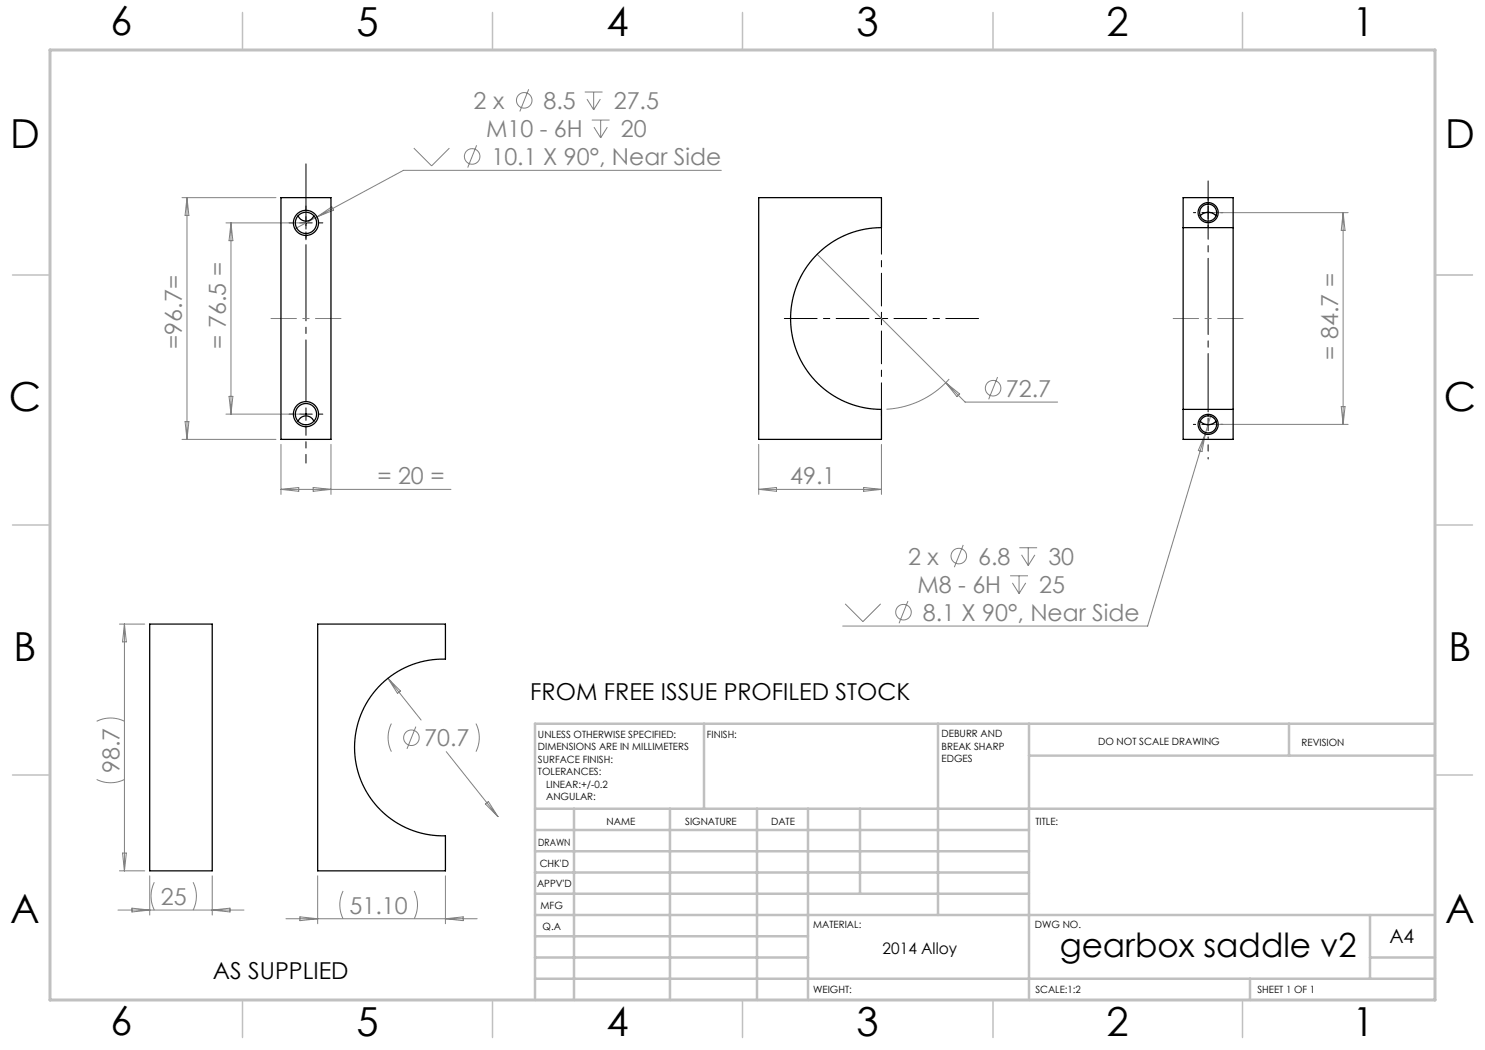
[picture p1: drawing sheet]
<svg xmlns="http://www.w3.org/2000/svg" width="297mm" height="210mm" viewBox="0 0 297 210" stroke-linecap="round" stroke-linejoin="round" font-family="sans-serif">
<g fill="none" stroke="#808080" stroke-width=".2">
<path d="M105.7 17.8l-1.7 4.5M117 18.4h3.5M117.4 19.8l1.3 2.2M118.7 18.4v3.6M120.1 19.8l-1.4 2.2M36.4 39.5h18.8M37.4 39.5v48.4M37.4 39.5l.4 3.6h-.8zM82.8 29.6l3.5 3.6 3.6-3.6M95.3 29.1l-1.8 4.4M118.4 24h3.5M118.8 25.4l1.3 2.2"/>
<path d="M120.1 24v3.6M121.5 25.4l-1.4 2.2M144.3 34.1h-63.6l-21.7 11.7M45.2 44.6h15M46.2 44.6v38.2M46.2 44.6l.4 3.5h-.8zM63.4 43.4l3-2 .3 .6zM163.4 50.9l29.6 29.5h18.5M242.6 42.5h27M268.6 42.5v42.4M268.6 42.5l.4 3.6h-.8zM45.8 79.3h.8l-.4 3.5z"/>
<path d="M189.1 76.5l2.8 2.3-.5 .5zM189.8 75.8a18.2 18.2 0 0 1-12.5 6.1M199.5 75.4l-1.8 4.5M36.4 87.9h18.8M37 84.3h.8l-.4 3.6zM45.2 82.8h15M56.2 88.9v10M56.2 97.9h34M56.2 97.9l3.5-.4v.8zM62.6 97.5l3.6 .4-3.6 .4zM66.2 88.9v10M151.7 97.9h24.6"/>
<path d="M151.7 88.9v10M151.7 97.9l3.6-.4v.8zM172.7 97.5l3.6 .4-3.6 .4zM176.3 88.9v10M241 86.8l-11.5 38.4h-61M241 86.8l-.6 3.5-.7-.2zM242.2 83l-1.2 3.8M242.6 84.9h27M268.2 81.3h.8l-.4 3.6zM192.6 109l-1.7 4.4M202 115.2h3.6M202.5 116.6l1.3 2.1"/>
<path d="M203.8 115.2v3.5M203.9 109.5h3.5M204.3 111l1.3 2.1M205.1 116.6l-1.3 2.1M205.6 109.5v3.6M207 111l-1.4 2.1M23.9 124.8h5M24.9 124.8v49.4M24.9 124.8l.4 3.6h-.8zM77.6 135.7l6.6 8.3M77.6 135.7l2.5 2.5-.6 .5zM169 120.8l3.6 3.5 3.5-3.5"/>
<path d="M181.6 120.2l-1.8 4.5M19.3 155.9a6.2 6.2 0 0 0 5.6 0M19.3 144.3a6.2 6.2 0 0 1 5.6 0M78.3 144.7a6.3 6.3 0 0 0 0 5.6M83.2 145.3l-1.8 4.5M89.2 150.3l10.4 13M95.2 144.7a6.3 6.3 0 0 1 0 5.6M23.9 174.2h5M24.5 170.6h.8l-.4 3.6zM29.9 175.2v7.8M30.9 176.5a6.2 6.2 0 0 0 0 5.5M38.6 176.5a6.2 6.2 0 0 1 0 5.5"/>
<path d="M42.4 175.2v7.8M63.5 175.2v9.6M68.6 178.2a6.2 6.2 0 0 0 0 5.6M82.8 178.2a6.2 6.2 0 0 1 0 5.6M89.1 175.2v9.6M97.1 160.8l.6-.5 1.9 3zM23.6 182h25.2M26.4 181.6l3.5 .4-3.5 .4zM42.4 182l3.6-.4v.8zM57.2 183.8h38.2M60 183.4l3.5 .4-3.5 .3zM89.1 183.8l3.5-.4v.7z"/>
<circle cx="94.4" cy="31.3" r="1.56"/>
<circle cx="104.8" cy="20.1" r="1.56"/>
<circle cx="198.6" cy="77.6" r="1.56"/>
<circle cx="191.8" cy="111.2" r="1.56"/>
<circle cx="180.7" cy="122.4" r="1.56"/>
<circle cx="82.3" cy="147.6" r="1.56"/>
</g>
<path d="M173.8 63.7h-16.9M176.3 61.2v-16.9M176.3 66.2v16.9M178.8 63.7h16.9" fill="none" stroke="#000" stroke-width=".2" stroke-dasharray="15.2 1.3 1.3 1.3" stroke-dashoffset="8.7"/>
<path d="M58.7 44.6h-.9M61.2 42.1v-.9M61.2 47.1v.9M63.7 44.6h.9M239.1 42.5h-.4M241.6 40v-.4M241.6 45v.5M244.1 42.5h.5M58.7 82.8h-.9M63.7 82.8h.9M239.1 84.9h-.4M244.1 84.9h.5" fill="none" stroke="#000" stroke-width=".2" stroke-dasharray="15.2 1.3 1.3 1.3"/>
<path d="M61.2 80.3v-47.5" fill="none" stroke="#000" stroke-width=".2" stroke-dasharray="15.2 1.3 1.3 1.3" stroke-dashoffset="2.9"/>
<path d="M61.2 85.3v7.3" fill="none" stroke="#000" stroke-width=".2" stroke-dasharray="15.2 1.3 1.3 1.3" stroke-dashoffset="13.5"/>
<path d="M241.6 82.4v-46.2" fill="none" stroke="#000" stroke-width=".2" stroke-dasharray="15.2 1.3 1.3 1.3" stroke-dashoffset="3.6"/>
<path d="M241.6 87.4v4.4" fill="none" stroke="#000" stroke-width=".2" stroke-dasharray="15.2 1.3 1.3 1.3" stroke-dashoffset="14.9"/>
<path d="M59.9 44.6h2.5M61.2 43.3v2.5M240.4 42.5h2.5M241.6 41.3v2.5M175 63.7h2.5M176.3 62.5v2.5M59.9 82.8h2.5M61.2 81.6v2.5M240.4 84.9h2.5M241.6 83.6v2.5" fill="none" stroke="#000" stroke-width=".2"/>
<path d="M68.2 63.7h-14M234.6 63.7h14" fill="none" stroke="#808080" stroke-width=".2" stroke-dasharray="15.2 1.3 1.3 1.3" stroke-dashoffset="10.1"/>
<path d="M287 55h7.5M287 144.8v55.2h-187.2" fill="none" stroke="#c0c0c0" stroke-width=".2"/>
<g fill="none" stroke="#c0c0c0" stroke-width=".5">
<path d="M140.8 144.8v17M187.6 144.8v38.2M205.8 144.8v55.2M205.8 151.1h81.2M257.8 144.8v6.3M287 144.8h-180v55.2M107 161.8h180M107 178.8h98.8M107 174.5h98.8M107 170.3h98.8M107 166h98.8M114.8 161.8v38.2"/>
<path d="M134 161.8v38.2M151.4 161.8v38.2M161.6 161.8v38.2M172 161.8v17M107 195.8h180M107 191.5h54.6M107 187.3h54.6M107 183h180M250 195.8v4.2M274 191.5h13M274 183v12.8"/>
</g>
<g fill="none" stroke="#c0c0c0" stroke-width=".3">
<path d="M48.5 2.5v7.5M98.5 2.5v7.5M148.5 2.5v7.5M198.6 2.5v7.5M248.5 2.5v7.5M2.5 55h7.5M287 55h7.5M2.5 105h7.5M287 105h7.5M2.5 155h7.5M287 155h7.5M48.5 200v7.5"/>
<path d="M98.5 200v7.5M148.5 200v7.5M198.6 200v7.5M248.5 200v7.5"/>
</g>
<path d="M10 10h277v190h-277z" fill="none" stroke="#c0c0c0" stroke-width=".6"/>
<g fill="none" stroke="#000" stroke-width=".25">
<path d="M56.2 39.5h10v48.4h-10zM151.7 39.5h24.6v6a18.2 18.2 0 0 0-18.2 18.2 18.2 18.2 0 0 0 18.2 18.2v6h-24.6zM59.6 43.2a1.7 1.7 0 0 0 1.6 1 1.7 1.7 0 0 0 1.6-1M236.6 45.5v36.4M236.6 45.5v-6h10v6M236.6 45.5h10M240 43.2a2.12 2.12 0 0 1 3.2 0M246.6 45.5v36.4M59.6 84.2a1.7 1.7 0 0 1 1.6-1 1.7 1.7 0 0 1 1.6 1M236.6 81.9v6h10v-6M236.6 81.9h10M240 84.2a2.12 2.12 0 0 0 3.2 0"/>
<path d="M29.9 124.8h12.5v49.4h-12.5zM63.5 124.8h25.6v7a17.7 17.7 0 0 0-18.2 17.7 17.7 17.7 0 0 0 18.2 17.7v7h-25.6z"/>
<circle cx="61.2" cy="44.6" r="2.51"/>
<circle cx="61.2" cy="44.6" r="2.13"/>
<circle cx="241.6" cy="42.5" r="1.7"/>
<circle cx="241.6" cy="42.5" r="2.01"/>
<circle cx="61.2" cy="82.8" r="2.51"/>
<circle cx="61.2" cy="82.8" r="2.12"/>
<circle cx="241.6" cy="84.9" r="1.7"/>
<circle cx="241.6" cy="84.9" r="2.01"/>
</g>
<g font-size="8">
<text x="22.1" y="7.1">6</text>
<text x="71.3" y="7.1">5</text>
<text x="121.3" y="7.1">4</text>
<text x="171.3" y="7.1">3</text>
<text x="221.3" y="7.1">2</text>
<text x="270.5" y="7.1">1</text>
<text x="2" y="29.7">D</text>
<text x="289" y="29.7">D</text>
<text x="1.8" y="82.2">C</text>
<text x="288.8" y="82.2">C</text>
<text x="2.7" y="132.2">B</text>
<text x="289.7" y="132.2">B</text>
<text x="2" y="184.6">A</text>
<text x="289" y="184.6">A</text>
<text x="22.1" y="207.1">6</text>
<text x="71.3" y="207.1">5</text>
<text x="121.3" y="207.1">4</text>
<text x="171.3" y="207.1">3</text>
<text x="221.3" y="207.1">2</text>
<text x="270.5" y="207.1">1</text>
</g>
<text font-size="6.7" x="211.9" y="191.4">gearbox saddle v2</text>
<g font-size="4.7" fill="#808080">
<text x="94.7" y="21.8">2 x</text>
<text x="108.7" y="21.8">8.5</text>
<text x="122.8" y="21.8">27.5</text>
<text x="97.2" y="27.4">M10 - 6H</text>
<text x="124.2" y="27.4">20</text>
<text x="98.3" y="33">10.1 X 90°, Near Side</text>
<text x="36.4" y="69.7" transform="rotate(-90 36.4 69.7)">=96.7=</text>
<text x="45.2" y="69.7" transform="rotate(-90 45.2 69.7)">= 76.5 =</text>
<text x="267.6" y="71.9" transform="rotate(-90 267.6 71.9)">= 84.7 =</text>
<text x="201.2" y="79.4">72.7</text>
<text x="75.5" y="96.9">= 20 =</text>
<text x="158" y="96.9">49.1</text>
<text x="181.6" y="112.9">2 x</text>
<text x="195.6" y="112.9">6.8</text>
<text x="209.7" y="112.9">30</text>
<text x="183.5" y="118.5">M8 - 6H</text>
<text x="207.8" y="118.5">25</text>
<text x="184.6" y="124.1">8.1 X 90°, Near Side</text>
<text x="84.8" y="149.3">70.7</text>
<text x="23.9" y="154.6" transform="rotate(-90 23.9 154.6)">98.7</text>
<text x="32.2" y="181">25</text>
<text x="69.9" y="182.7">51.10</text>
</g>
<g font-size="4.7">
<text x="106.1" y="140">FROM FREE ISSUE PROFILED STOCK</text>
<text x="42.6" y="195.8">AS SUPPLIED</text>
</g>
<text font-size="3.9" x="277.9" y="188.5">A4</text>
<text font-size="3.2" x="176.5" y="190.9">2014 Alloy</text>
<g font-size="2">
<text x="107.6" y="147.6">UNLESS OTHERWISE SPECIFIED:</text>
<text x="141.4" y="147.6">FINISH:</text>
<text x="188.3" y="147.5">DEBURR AND</text>
<text x="188.3" y="150">BREAK SHARP</text>
<text x="219.6" y="149">DO NOT SCALE DRAWING</text>
<text x="260.3" y="149.2">REVISION</text>
<text x="107.6" y="150.1">DIMENSIONS ARE IN MILLIMETERS</text>
<text x="107.6" y="152.6">SURFACE FINISH:</text>
<text x="107.6" y="155.1">TOLERANCES:</text>
<text x="188.3" y="152.5">EDGES</text>
<text x="109.2" y="157.6">LINEAR:+/-0.2</text>
<text x="109.2" y="160.1">ANGULAR:</text>
<text x="121.3" y="165">NAME</text>
<text x="137" y="164.9">SIGNATURE</text>
<text x="154.2" y="164.9">DATE</text>
<text x="207.1" y="164.9">TITLE:</text>
<text x="107.6" y="169.1">DRAWN</text>
<text x="107.9" y="173.3">CHK'D</text>
<text x="107.4" y="177.4">APPV'D</text>
<text x="108.1" y="181.8">MFG</text>
<text x="108.5" y="186">Q.A</text>
<text x="162.6" y="185.5">MATERIAL:</text>
<text x="207" y="185.5">DWG NO.</text>
<text x="162.6" y="198.5">WEIGHT:</text>
<text x="207.1" y="198.6">SCALE:1:2</text>
<text x="251.5" y="198.6">SHEET 1 OF 1</text>
</g>
</svg>
